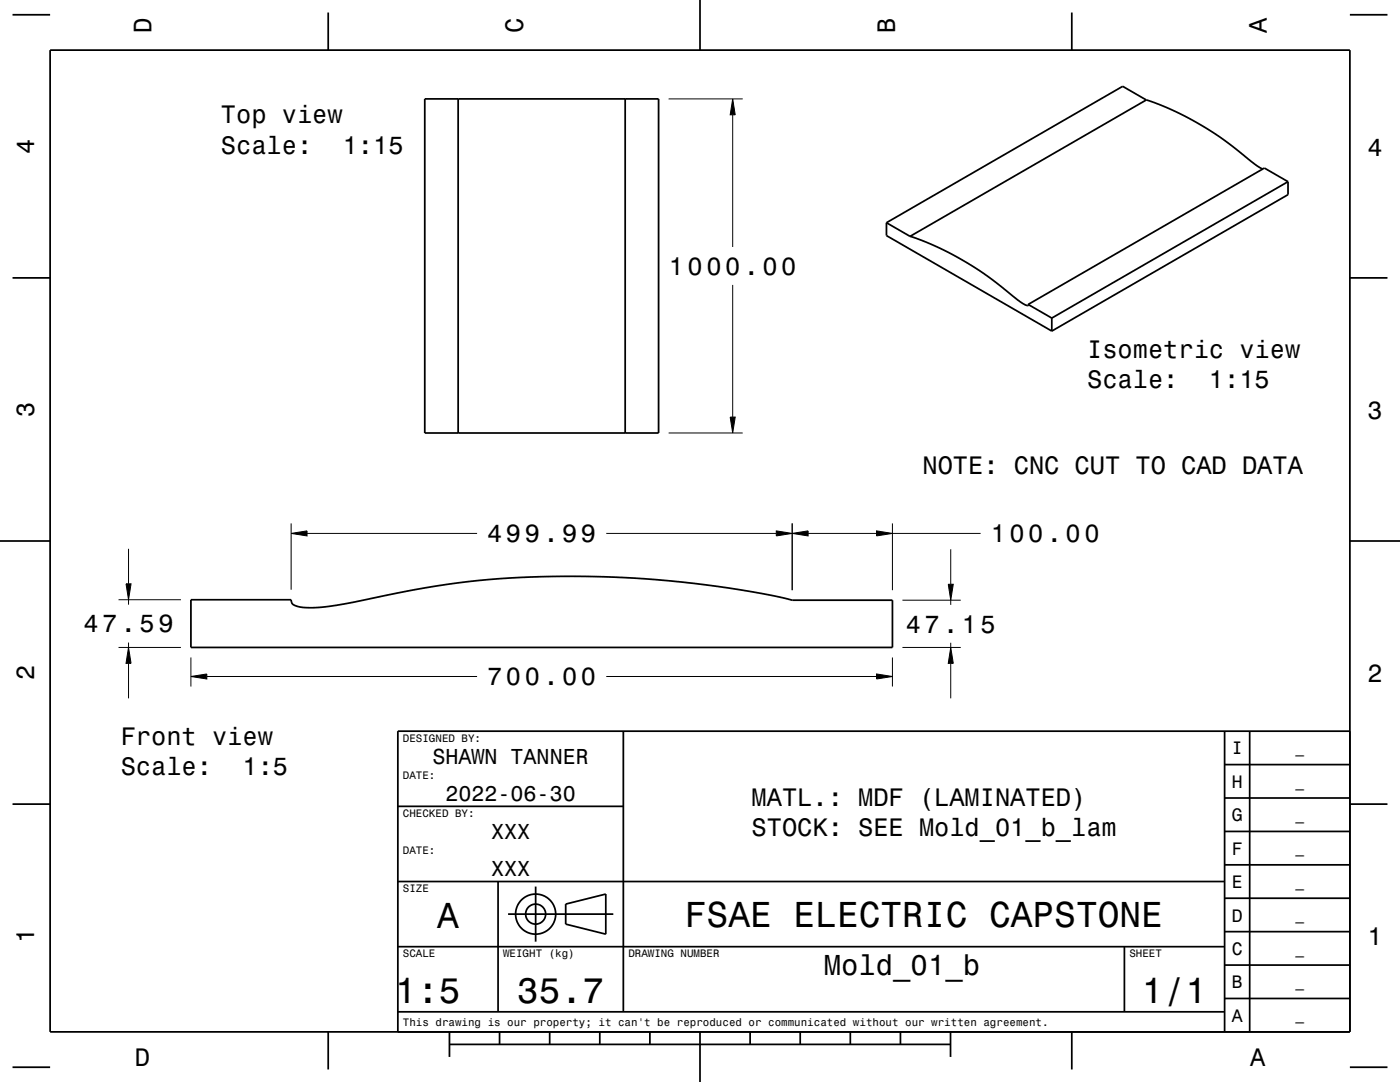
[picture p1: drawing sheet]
<svg xmlns="http://www.w3.org/2000/svg" width="279mm" height="216mm" viewBox="0 0 279 216" stroke-linecap="round" stroke-linejoin="round" font-family="sans-serif">
<g fill="none" stroke="#000" stroke-width=".2">
<path d="M133.4 19.7h14.8M146.2 19.7l.5 3.2h-1zM146.2 22.9v26.4M146.2 56.9v26.3M133.4 86.4h14.8M145.7 83.2h1l-.5 3.2zM23.7 119.7h12.4M25.1 116.5h1.1l-.5 3.2zM25.7 109.5v7M25.7 119.7v.9M58.1 106.4l3.2-.5v1zM58.1 104.4v13.3"/>
<path d="M61.3 106.4h33.9M121 106.4h33.9M154.9 105.9l3.2 .5-3.2 .5zM158.1 106.4l3.2-.5v1zM158.1 104.4v13.4M161.3 106.4h13.6M174.9 105.9l3.2 .5-3.2 .5zM178.1 104.4v13.4M178.1 106.4h17.6M180.1 119.8h11.6M189.2 116.6h1l-.5 3.2zM189.7 109.6v7"/>
<path d="M189.7 119.8v.9M23.7 129.2h12.4M25.7 129.2l.5 3.2h-1.1zM25.7 128.2v1M25.7 132.4v7M38.1 135l3.2-.5v1zM38.1 131.2v5.8M41.3 135h53.9M121 135h53.9M174.9 134.5l3.2 .5-3.2 .5zM178.1 131.2v5.8M180.1 129.2h11.6"/>
<path d="M189.7 129.2l.5 3.2h-1zM189.7 128.3v.9M189.7 132.4v7"/>
</g>
<g fill="none" stroke="#000" stroke-width=".35">
<path d="M2.5 2.9h7.5M10 10h259.4v195.9h-259.4zM65.5 2.5v7.5M84.8 19.7h46.6v66.7h-46.6zM91.4 19.7v66.7M124.8 19.7v66.7M139.7 0v10M213.9 2.5v7.5M228.8 19.9l.3 .1a64.5 64.5 0 0 1 21.3 12.7l1.6 1M228.8 19.9l-47.2 27.3M228.8 19.9l-4.7-2.7-47.2 27.2M269.4 2.9h7.5"/>
<path d="M257.1 36.3l-47.2 27.2M257.1 36.3l-4.8-2.8-47.1 27.2M257.1 36.3v2.5l-47.2 27.3M2.5 55.4h7.5M176.9 44.4l4.7 2.8M176.9 44.4v2.6l33 19.1M181.6 47.2l.4 .1a64.5 64.5 0 0 1 21.2 12.6l1.6 1h.3l.1-.2M269.4 55.4h7.5M205.2 60.7l4.7 2.8M209.9 63.5v2.6M0 107.9h10M38.1 119.7h20l.1 .3a1.28 1.28 0 0 0 1.3 1l1.5 .2h2.6l6.4-.9a187.4 187.4 0 0 1 36-5.2 203 203 0 0 1 52.1 4.7h20v9.4h-140z"/>
<path d="M269.4 107.9h10M124.4 145.9v56M244.4 159.2h25M244.4 152.6h25M244.4 145.9v60M249.4 145.9v60M269.4 145.9h-190v60M2.5 160.5h7.5M79.4 175.9h165M79.4 160.9h45M99.4 175.9v26M106.9 176.9v11"/>
<path d="M244.4 179.2h25M244.4 172.6h25M244.4 165.9h25M269.4 160.5h7.5M79.4 188.9h165M101.4 182.4h21M112.9 180.4l8-2v8l-8-2zM224.4 188.9v13M244.4 199.2h25M244.4 192.6h25M244.4 185.9h25M2.5 213h7.5"/>
<path d="M65.5 205.9v7.5M79.4 201.9h165M89.7 208.4h100M89.7 205.9v5M99.7 205.9v2.5M109.7 205.9v2.5M119.7 205.9v2.5M129.7 205.9v2.5M139.7 205.9v10M149.7 205.9v2.5M159.7 205.9v2.5M169.7 205.9v2.5"/>
<path d="M179.7 205.9v2.5M189.7 205.9v5M213.9 205.9v7.5M269.4 213h7.5"/>
<circle cx="106.9" cy="182.4" r="2"/>
<circle cx="106.9" cy="182.4" r="4"/>
</g>
<g fill="#000">
<path d="M146.2 19.7l.5 3.2h-1z" fill-rule="evenodd"/>
<path d="M145.7 83.2h1l-.5 3.2z" fill-rule="evenodd"/>
<path d="M25.1 116.5h1.1l-.5 3.2z" fill-rule="evenodd"/>
<path d="M58.1 106.4l3.2-.5v1z" fill-rule="evenodd"/>
<path d="M154.9 105.9l3.2 .5-3.2 .5z" fill-rule="evenodd"/>
<path d="M158.1 106.4l3.2-.5v1z" fill-rule="evenodd"/>
<path d="M174.9 105.9l3.2 .5-3.2 .5z" fill-rule="evenodd"/>
<path d="M189.2 116.6h1l-.5 3.2z" fill-rule="evenodd"/>
<path d="M25.7 129.2l.5 3.2h-1.1z" fill-rule="evenodd"/>
<path d="M38.1 135l3.2-.5v1z" fill-rule="evenodd"/>
<path d="M174.9 134.5l3.2 .5-3.2 .5z" fill-rule="evenodd"/>
<path d="M189.7 129.2l.5 3.2h-1z" fill-rule="evenodd"/>
</g>
<g font-size="7.2">
<text x="87.2" y="185.2">A</text>
<text x="136.7" y="185">FSAE ELECTRIC CAPSTONE</text>
<text x="78.9" y="200.2">1:5</text>
<text x="103.2" y="200.2">35.7</text>
<text x="227.9" y="200.2">1/1</text>
</g>
<text font-size="5.8" x="164.4" y="194.5">Mold_01_b</text>
<g font-size="5">
<text x="30.2" y="6.5" transform="rotate(-90 30.2 6.5)">D</text>
<text x="104.4" y="6.5" transform="rotate(-90 104.4 6.5)">C</text>
<text x="178.6" y="6.5" transform="rotate(-90 178.6 6.5)">B</text>
<text x="252.8" y="6.5" transform="rotate(-90 252.8 6.5)">A</text>
<text x="44.1" y="24.6">Top view</text>
<text x="6.8" y="30.7" transform="rotate(-90 6.8 30.7)">4</text>
<text x="44.1" y="30.6">Scale:</text>
<text x="68.4" y="30.6">1:15</text>
<text x="272.9" y="31">4</text>
<text x="133.5" y="54.8">1000.00</text>
<text x="217" y="71.4">Isometric view</text>
<text x="217" y="77.4">Scale:</text>
<text x="241.3" y="77.4">1:15</text>
<text x="6.8" y="83.2" transform="rotate(-90 6.8 83.2)">3</text>
<text x="272.9" y="83.5">3</text>
<text x="184.1" y="94.6">NOTE: CNC CUT TO CAD DATA</text>
<text x="97.2" y="108.2">499.99</text>
<text x="197.7" y="108.2">100.00</text>
<text x="16.7" y="126.2">47.59</text>
<text x="180.8" y="126.2">47.15</text>
<text x="6.8" y="135.7" transform="rotate(-90 6.8 135.7)">2</text>
<text x="97.2" y="136.7">700.00</text>
<text x="272.9" y="136">2</text>
<text x="24.1" y="148.6">Front view</text>
<text x="24.1" y="154.7">Scale:</text>
<text x="48.4" y="154.7">1:5</text>
<text x="150" y="160.8">MATL.: MDF (LAMINATED)</text>
<text x="150" y="166.8">STOCK: SEE Mold_01_b_lam</text>
<text x="6.8" y="188.2" transform="rotate(-90 6.8 188.2)">1</text>
<text x="272.9" y="188.5">1</text>
<text x="26.9" y="212.7">D</text>
<text x="249.5" y="212.7">A</text>
</g>
<g font-size="4.3">
<text x="86.3" y="152.4">SHAWN TANNER</text>
<text x="88.9" y="159.9">2022-06-30</text>
<text x="98" y="167.4">XXX</text>
<text x="98" y="174.9">XXX</text>
</g>
<g font-size="3.6">
<text x="245.8" y="150.5">I</text>
<text x="245.8" y="157.2">H</text>
<text x="245.8" y="163.9">G</text>
<text x="245.8" y="170.5">F</text>
<text x="245.8" y="177.2">E</text>
<text x="245.8" y="183.9">D</text>
<text x="245.8" y="190.5">C</text>
<text x="245.8" y="197.2">B</text>
<text x="245.8" y="203.9">A</text>
</g>
<g font-size="2.9">
<text x="258.5" y="150.3">_</text>
<text x="258.5" y="156.9">_</text>
<text x="258.5" y="163.6">_</text>
<text x="258.5" y="170.3">_</text>
<text x="258.5" y="176.9">_</text>
<text x="258.5" y="183.6">_</text>
<text x="258.5" y="190.3">_</text>
<text x="258.5" y="196.9">_</text>
<text x="258.5" y="203.6">_</text>
</g>
<g font-size="2.2">
<text x="80.4" y="148">DESIGNED BY:</text>
<text x="80.4" y="155.5">DATE:</text>
<text x="80.4" y="163">CHECKED BY:</text>
<text x="80.4" y="170.5">DATE:</text>
<text x="80.4" y="178">SIZE</text>
<text x="80.4" y="191">SCALE</text>
<text x="100.4" y="191">WEIGHT (kg)</text>
<text x="125.4" y="191">DRAWING NUMBER</text>
<text x="225.4" y="191">SHEET</text>
<text x="80.4" y="204.7">This drawing is our property; it can't be reproduced or communicated without our written agreement.</text>
</g>
</svg>
